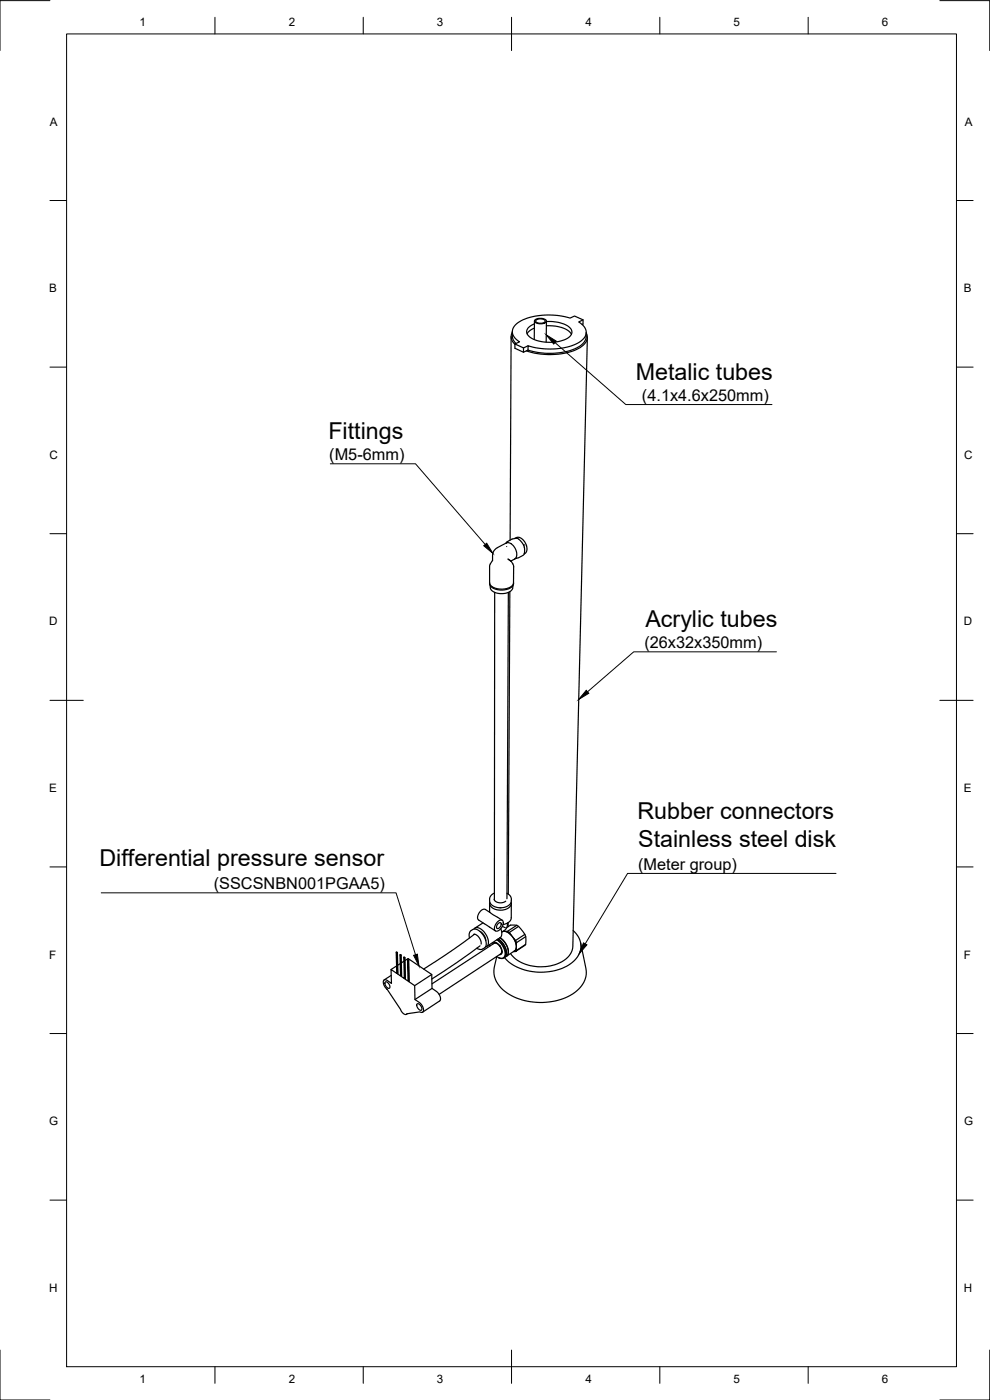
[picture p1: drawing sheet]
<svg xmlns="http://www.w3.org/2000/svg" width="297mm" height="420mm" viewBox="0 0 297 420" stroke-linecap="round" stroke-linejoin="round" font-family="sans-serif">
<!-- layer: Visible -->
<g fill="none" stroke="#000" stroke-width=".36">
<path d="M153.7 99.5l.1 2.1 1 1.5M153.7 99.7a2.81 2.81 0 0 0 .8 3.6M160.3 98.5l-1.2 .6-.9 1.1M160.4 96.4l-.1 5.5M160.5 96a2.59 2.59 0 0 1 3.5 .4 2.37 2.37 0 0 1-3.6 0zM160.8 96.1a1.97 1.97 0 0 1 2.8 .3 1.91 1.91 0 0 1-2.9-.1zM163.9 97.8a8.9 8.9 0 0 1 7.4 2.2l.1 .3M164 96.5a9.3 9.3 0 0 1 7.2 2.1 2.07 2.07 0 0 1-1.4 3.2 12.4 12.4 0 0 1-10.9-.7 1.93 1.93 0 0 1-.9-1.9 1.93 1.93 0 0 1 1.4-1.6l.9-.4M164 96.4l-.1 6.3M174.7 97.4l.2-.1v-1.3l-2.5-1.2-1.4 .7a20.5 20.5 0 0 0-15.2 1.1 3.1 3.1 0 0 0-2.1 2.7 3.1 3.1 0 0 0 1.7 3l.5 .3-1.4 .6M174.9 96l-1.3 .6a3.2 3.2 0 0 1 1.6 5 14.7 14.7 0 0 1-11 3.1l-3.4-.3-2.4-.6v1.3M175.9 99.8a4.5 4.5 0 0 1-3.5 4.9 21.7 21.7 0 0 1-14 .4"/>
<path d="M175.9 99.9a3.2 3.2 0 0 1-1.8 4.4 21.4 21.4 0 0 1-16.2 1M153.4 101l-.3 61.1M158.4 105.1l-1.3 .6-2.6-1.2v-1.3l2.6 1.2v1.3M158.4 103.8l-1.3 .6M176.2 101.3l-4.3 182.7a6.7 6.7 0 0 1-5.4 5.5 12.6 12.6 0 0 1-13-2.9l-.3-.4M146.9 174.9l.2 .8 .5 .6 1 .5 1.5 .3 1.5-.1 1.4-.5 .8-.6 .3-1M147.1 175.8l.1 .9 .5 .7 1.1 .5 1.3 .3 1.6-.1 1.2-.5 .8-.7 .2-1.1M147.8 168.2l-.9 1.6v5.2l.2 .5 .9 .8 1.9 .5 1.7-.1 1.6-.6 .9-1.1v-5.1l-.8-1.5 1.2-.7 .4-.6 .1-1.2-.4-1.2-1.1-1.4-1.3-.4-3 1.5-1 1a4.6 4.6 0 0 0-.4 2.9M148.4 177.8l-.1 92.3M152 164h.1M152.1 162.6l-.2 .3M152.2 162.6l1.4-.8 1.5-.3 1.4 1.2 .8 1.5"/>
<path d="M152.4 167.8l.8 .6zM152.4 162.7l-.5 .3M152.5 177.8l-.4 91.9M153 177.6l-.5 90.7M153.5 163.2h.1M153.9 175.8h.1M154.4 161.6l.8-.4 .7 .1 .8 .5 .8 .9 .5 1.1 .1 1.1-.3 1-.5 .3M155 167.5l-.6 .3M157.3 166.2l-.3 .4-2.2 1M157.3 164.2h.1M157.3 164.2v2M157.9 163.6l.1 .3"/>
<path d="M142.2 278.8a1.68 1.68 0 0 1 2.6 .4 4.2 4.2 0 0 1 1.5 4.6l-.7 .4M144 279.5a3.5 3.5 0 0 1 1.8 2.8M144.9 277l-2.4 1.5M146.9 271.1v2.6M146.9 270.7a2.5 2.5 0 0 0 3 2.5 2.92 2.92 0 0 0 3.5-2.2v-.3M148.3 269.9l.4 .6 .9 .4h1.2l.9-.5M148.3 268l-.7 .5-.6 .8a2.32 2.32 0 0 0 2.3 3.1 3.2 3.2 0 0 0 4.1-2l-.1-1.2-1.2-1.1M149.2 276.7a.93 .93 0 0 1 .9-.6 .93 .93 0 0 1 .9 .6 2.41 2.41 0 0 1-2.3 2.7 1.96 1.96 0 0 1 .5-2.7zM149.5 277.1a.5 .5 0 0 1 .8-.1 .5 .5 0 0 1 0 .7 .83 .83 0 0 1-.4 .8 .83 .83 0 0 1-.9-.1l.1-.7zM150 272.4h.3M150.2 278.7a2.33 2.33 0 0 1-.2 2.7M150.7 276.2l-5.1-3.3a2.24 2.24 0 0 0-2 3.2l5.1 3.3"/>
<path d="M150.7 278l.9 .4M150.8 279.6a3.5 3.5 0 0 1 3.6 2.6 2.54 2.54 0 0 1-.1 3.2l-2.3 1.5M151.7 279.5l1.6 1.1M152.1 278.4l1.1-.8h1.2a3.4 3.4 0 0 1 2.6 2.2l.8 1.4-.1 2.2-3 2.2 .3-.4M152.3 277l-.4 1.7-1.4 1.1M152.3 279.5l.5 .3M152.5 276.9v1.2M153.4 271.1v4.3a2.55 2.55 0 0 1-2.5 2.1M155.1 277.7l-2.8 1.8h-1.4M155.6 278l-2.8 1.8 .3 .5 1.6 1.9 .3 .7 2.7-1.8M172 279.3a6 6 0 0 1-.8 10 16.5 16.5 0 0 1-19-1l-.8-.9M115.5 294.8a1.28 1.28 0 0 1 1.5 1.5 .56 .56 0 0 1-.6 .3 .56 .56 0 0 1-.5-.4l-.4-.9z"/>
<path d="M117.4 292.7l-2.1 1.4M118.9 285.8l.2 .1 .2 6.4 .9 .6-.2-6.4 .2 .2 .2 6.4 .9 .6-.1-6.4 .2 .1 .1 6.4 .9 .6-.1-6.3 .2 .1 .2 6.4 1.7 1.2 .1 4.2 1.5 1a2.07 2.07 0 0 1 .8 2.8l-.8-.1-3.9 .5a1.16 1.16 0 0 1-1.7-.8l-4.2-6.5a2.27 2.27 0 0 1-1-2.8h.8l1.5 1-.2-4.1 1.8 1.1zM118.9 285.8l.3 .1M119 289.9l-1.7 1.1M119.1 285.9l.2 6.4M120 286.5l.4 .1M120.1 289.2l-.8 .5M120.2 286.7l.2 6.4M121.2 287.3l.3 .1M121.2 288.5l-.8 .5M121.4 287.4l.1 6.4M121.5 288.3l.9-.6 7.1 4.8 .1 4.1 1.7 1.3a2.05 2.05 0 0 1 .6 2.5l-5.1 3.4"/>
<path d="M122.3 288.1h.3M122.5 288.2l.1-.1 .1 6.5M129.5 292.5l-5.1 3.3M129.6 295.3l18.6-12.2a2.25 2.25 0 0 1 2 3.2l-18.5 12.1M129.6 296.6l-5.1 3.4M140.9 281.5l-.1-1.1 .2-.8a1.95 1.95 0 0 1 3.3 .2 4 4 0 0 1 1.2 4.5l-1.2 .7-1.2-.4M142.1 280.4l.8 .1 .8 .8 .6 1.1v.9M142.4 280.4l-7.1 5.1-8.2 5.3M144 283.8l-7.1 5.2-7.3 4.8M146.9 283.5l.1 .4M147.8 283.4a.98 .98 0 0 1 .9-.6 .98 .98 0 0 1 .9 .6 2.17 2.17 0 0 1 .7 3l-.4 .1M149 283l-.7 .1"/>
<path d="M149.1 282.1a4.6 4.6 0 0 1 2.2 5.1 1.52 1.52 0 0 1-2.2-.1l-.8 3a8.1 8.1 0 0 0 5.1 8.7 19 19 0 0 0 19.7-1.4 7 7 0 0 0 2.7-6.8l-1.6-7.7M149.2 282a4.7 4.7 0 0 1 2.2 5.2 1.31 1.31 0 0 1-1.7 .2M150 283.8l.1 .2M150 281.5l1.5 1.4 .9 1.8v1.6l-.3 .6-.5 .3M150 281.4l-4 2.6M150.1 281.4a4.8 4.8 0 0 1 2.2 5.2l-.3 .4M150.1 284h.1M150.7 285.5l-.4 .7M152 286v-.1a5.5 5.5 0 0 0-2.5-4.1 4.8 4.8 0 0 1 2.2 5.2l-.5 .5M154.1 281.6l.8 2M154.9 284.6l-.4 .7-.4 .3h.6M155 282.9v2.3l2.7-1.8"/>
<path d="M157.5 280.4l-2.8 1.8M122.2 304.2l-.3 .2M125.2 301.3a1.33 1.33 0 0 1 1.1 1.9 1.5 1.5 0 0 1-1.1-1.9z"/>
</g>
<circle cx="157.1" cy="163.6" r=".18" fill="#000"/>
<!-- layer: Leaders -->
<path d="M163.9 100.5l3 1.9-.8 .9zM145.1 163.8l.9-.8 1.9 3.1zM175.9 207.2l.8 .9-3.1 1.8zM124.1 286.7l1.1-.3 .5 3.5zM175.1 283l1 .6-2.3 2.7z" fill="#000" stroke="#000" stroke-width=".3"/>
<path d="M166.5 102.8l21.3 18.6h43.8M99.1 139.2h25.6l20.9 24.2M233 195.6h-42.9l-13.8 12M30.4 267.9h88.4l5.9 18.6M250.8 262.1h-62.5l-12.7 21.2" fill="none" stroke="#000" stroke-width=".3"/>
<!-- layer: BORDER -->
<g fill="none" stroke="#000" stroke-width=".3">
<path d="M15 .2h-15v15M20 10.2h267v400h-267zM64.5 5.2v5M109 5.2v5M153.5 5.2v10M198 5.2v5M242.5 5.2v5M282 .2h15v15M15 60.2h5M287 60.2h5M15 110.2h5M287 110.2h5"/>
<path d="M15 160.2h5M287 160.2h5M15 210.2h10M282 210.2h10M15 260.2h5M287 260.2h5M15 310.2h5M287 310.2h5M15 360.2h5M287 360.2h5M0 405.2v15h15M64.5 410.2v5"/>
<path d="M109 410.2v5M153.5 405.2v10M198 410.2v5M242.5 410.2v5M297 405.2v15h-15"/>
</g>
<g font-size="7">
<text x="190.7" y="114">Metalic tubes</text>
<text x="98.5" y="131.8">Fittings</text>
<text x="193.7" y="188.2">Acrylic tubes</text>
<text x="191.2" y="245.8">Rubber connectors</text>
<text x="191.5" y="254.2">Stainless steel disk</text>
<text x="29.8" y="260">Differential pressure sensor</text>
</g>
<g font-size="4.9">
<text x="192.6" y="120.4">(4.1x4.6x250mm)</text>
<text x="98.8" y="138.2">(M5-6mm)</text>
<text x="193.4" y="194.6">(26x32x350mm)</text>
<text x="191.5" y="261.1">(Meter group)</text>
<text x="64.2" y="266.9">(SSCSNBN001PGAA5)</text>
</g>
<g font-size="3.5">
<text x="41.9" y="7.7">1</text>
<text x="86.6" y="7.7">2</text>
<text x="131.1" y="7.7">3</text>
<text x="175.7" y="7.7">4</text>
<text x="220.1" y="7.7">5</text>
<text x="264.6" y="7.7">6</text>
<text x="15" y="37.7">A</text>
<text x="289.5" y="37.7">A</text>
<text x="14.7" y="87.7">B</text>
<text x="289.2" y="87.7">B</text>
<text x="14.8" y="137.7">C</text>
<text x="289.3" y="137.7">C</text>
<text x="14.7" y="187.7">D</text>
<text x="289.2" y="187.7">D</text>
<text x="14.7" y="237.7">E</text>
<text x="289.2" y="237.7">E</text>
<text x="14.7" y="287.7">F</text>
<text x="289.2" y="287.7">F</text>
<text x="14.8" y="337.7">G</text>
<text x="289.3" y="337.7">G</text>
<text x="14.7" y="387.7">H</text>
<text x="289.2" y="387.7">H</text>
<text x="41.9" y="415.2">1</text>
<text x="86.6" y="415.2">2</text>
<text x="131.1" y="415.2">3</text>
<text x="175.7" y="415.2">4</text>
<text x="220.1" y="415.2">5</text>
<text x="264.6" y="415.2">6</text>
</g>
</svg>
